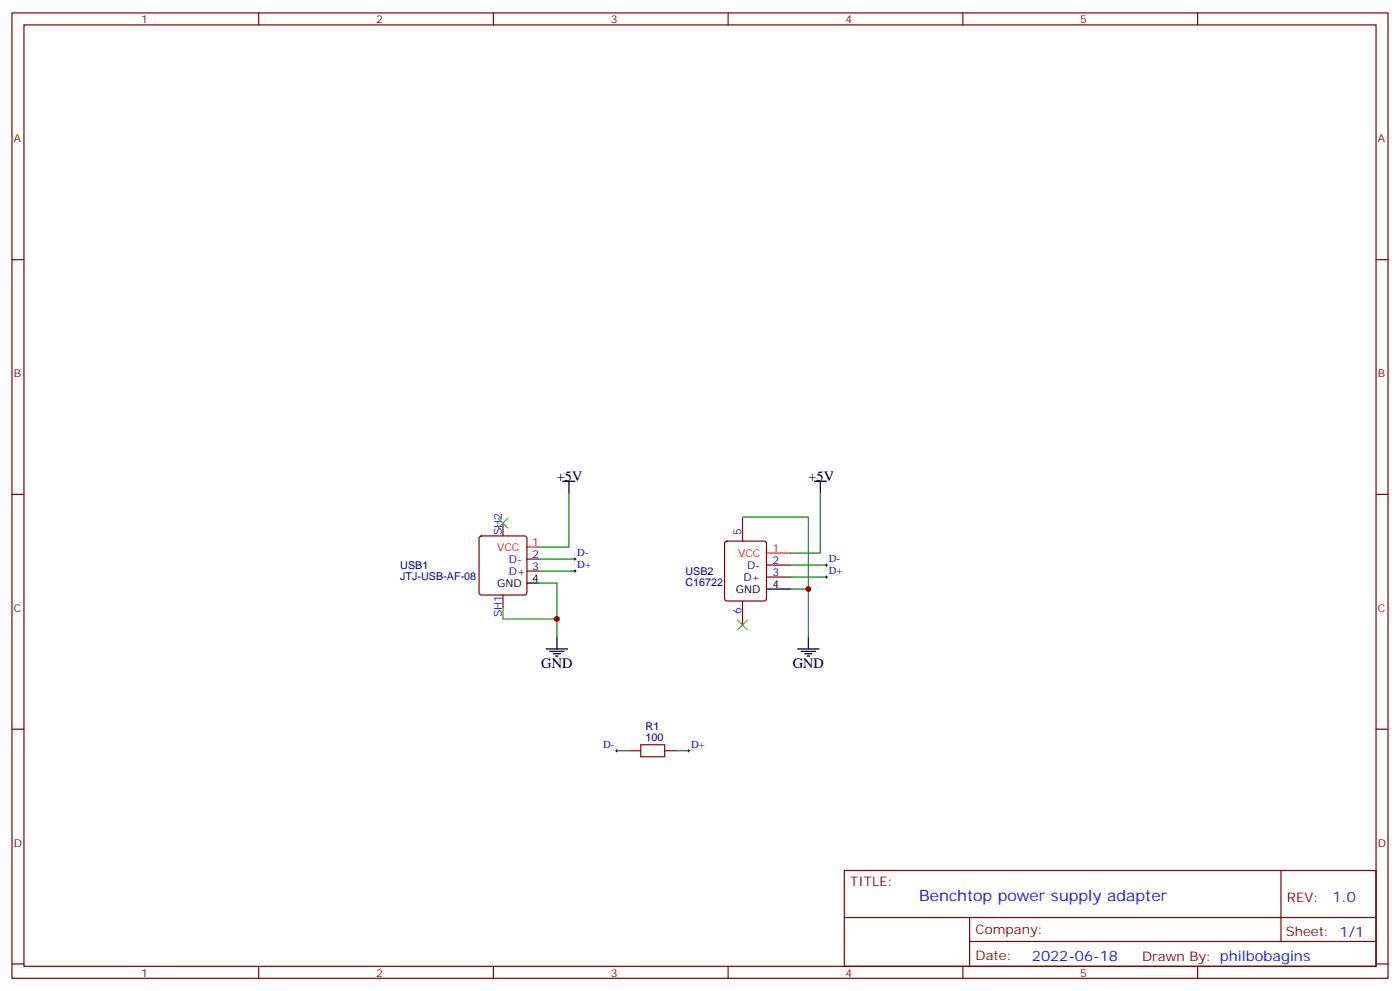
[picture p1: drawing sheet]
<svg xmlns="http://www.w3.org/2000/svg" width="412mm" height="292mm" viewBox="0 0 412 292" stroke-linecap="round" stroke-linejoin="round" font-family="sans-serif">
<g fill="none" stroke="#870000" stroke-width=".35">
<path d="M3.5 3.8h405.4v284.3h-405.4zM7.1 7.3h398.2v277.3h-398.2zM76.2 3.8v3.5M145.3 3.8v3.5M214.5 3.8v3.5M283.6 3.8v3.5M352.8 3.8v3.5M3.5 76.5h3.6M405.3 76.5h3.6M3.5 145.6h3.6M141.3 158.1l.5-.2h12.7l.5 .2 .2 .5v16l-.2 .5-.5 .2h-12.7l-.5-.3-.2-.4v-16zM148.2 154.1v3.5"/>
<path d="M213.7 159.6l.4-.2h11l.5 .2 .2 .5v16.2l-.3 .5-.4 .2h-11l-.5-.2-.2-.5v-16.2zM218.7 152.3v7.1M405.3 145.6h3.6M148.2 175.3v3.5M155.2 164.7h3.5M155.2 168.2h3.5M218.7 177v7.1M225.8 170h7M225.8 166.4h7M3.5 214.8h3.6M405.3 214.8h3.6M185.2 221.1h3.5"/>
<path d="M195.8 221.1h3.5M248.7 256.4h156.6v28.2h-156.6zM377.3 256.4v20.9M248.7 270.2h156.5M285.6 277.3h119.6M285.6 270.2v14.2M3.5 283.9h3.6M76.2 284.6v3.5M145.3 284.6v3.5M214.5 284.6v3.5M283.6 284.6v3.5M352.8 284.6v3.5"/>
<path d="M405.3 283.9h3.6"/>
</g>
<g fill="none" stroke="#000" stroke-width=".35">
<path d="M165.8 141.7h3.5M167.6 141.7v3.6M239.9 141.7h3.5M241.7 141.7v3.6M155.2 171.7h3.5M225.8 173.5h7M160.9 191.1h6.3M161.9 191.8h4.3M163 192.5h2.1M163.7 193.3h.7M164 187.6v3.5M234.9 191.1h6.4"/>
<path d="M236 191.8h4.2M237.1 192.5h2.1M237.8 193.3h.7M238.1 187.6v3.5"/>
</g>
<path d="M167.6 145.3v15.8h-8.9M218.7 152.3h19.4v35.3M241.7 145.3v17.6h-8.9M148.2 178.8v3.5h15.8M158.7 171.7h5.3v15.9M158.7 168.2h10.6M158.7 164.7h10.6M232.8 173.5h5.3M232.8 166.4h10.6M232.8 170h10.6M181.7 221.1h3.5M199.3 221.1h3.5" fill="none" stroke="#008700" stroke-width=".35"/>
<path d="M155.2 161.1h3.5M225.8 162.9h7" fill="none" stroke="#f00" stroke-width=".35"/>
<path d="M146.8 152.7l2.8 2.8M149.6 152.7l-2.8 2.8M217.3 182.7l2.8 2.8M220.1 182.7l-2.8 2.8" fill="none" stroke="#3c3" stroke-width=".35"/>
<path d="M169 164.7h.7M169 168.2h.7M169.3 164.3v.7M169.3 167.9v.7M243.1 166.4h.7M243.1 170h.7M243.4 166.1v.7M243.4 169.6v.7M181.3 221.1h.7M181.7 220.8v.7M202.5 221.1h.7M202.8 220.8v.7" fill="none" stroke="#000" stroke-width=".29"/>
<path d="M188.7 219.4h7.1v3.5h-7.1z" fill="none" stroke="#a10000" stroke-width=".35"/>
<g fill="#c00">
<circle cx="238.1" cy="173.5" r=".88"/>
<circle cx="164" cy="182.3" r=".88"/>
</g>
<text font-size="4.6" fill="#00f" x="270.8" y="265.4">Benchtop power supply adapter</text>
<g font-size="4.2">
<text x="164" y="141.7">+5V</text>
<text x="238.1" y="141.7">+5V</text>
<text x="159.5" y="196.8">GND</text>
<text x="233.5" y="196.8">GND</text>
</g>
<g font-size="4.2" fill="#00f">
<text x="392.5" y="265.7">1.0</text>
<text x="304" y="283">2022-06-18</text>
</g>
<g font-size="3.9" fill="#800">
<text x="250.5" y="261">TITLE:</text>
<text x="379.1" y="265.7">REV:</text>
<text x="287.4" y="275.2">Company:</text>
<text x="378.7" y="275.8">Sheet: 1/1</text>
<text x="287.4" y="282.9">Date:</text>
<text x="336.4" y="282.9">Drawn By: philbobagins</text>
</g>
<g font-size="3.2" fill="#800">
<text x="41.6" y="6.8">1</text>
<text x="110.8" y="6.8">2</text>
<text x="179.9" y="6.8">3</text>
<text x="249.1" y="6.8">4</text>
<text x="318.2" y="6.8">5</text>
<text x="4.1" y="41.9">A</text>
<text x="405.9" y="41.9">A</text>
<text x="4.1" y="111.1">B</text>
<text x="405.9" y="111.1">B</text>
<text x="4.1" y="180.2">C</text>
<text x="405.9" y="180.2">C</text>
<text x="4.1" y="249.3">D</text>
<text x="405.9" y="249.3">D</text>
<text x="41.6" y="287.6">1</text>
<text x="110.8" y="287.6">2</text>
<text x="179.9" y="287.6">3</text>
<text x="249.1" y="287.6">4</text>
<text x="318.2" y="287.6">5</text>
</g>
<g font-size="3.2" fill="#00f">
<text x="147.8" y="157.6" transform="rotate(-90 147.8 157.6)">SH2</text>
<text x="218.4" y="157.6" transform="rotate(-90 218.4 157.6)">5</text>
<text x="149.9" y="165.7">D-</text>
<text x="156.7" y="164.3">2</text>
<text x="156.7" y="167.9">3</text>
<text x="170" y="163.8">D-</text>
<text x="170" y="167.3">D+</text>
<text x="220.1" y="167.5">D-</text>
<text x="227.5" y="166.1">2</text>
<text x="244.1" y="165.6">D-</text>
<text x="149.9" y="169.3">D+</text>
<text x="219" y="171">D+</text>
<text x="227.5" y="169.6">3</text>
<text x="244.1" y="169.1">D+</text>
<text x="147.8" y="181.8" transform="rotate(-90 147.8 181.8)">SH1</text>
<text x="218.4" y="180.8" transform="rotate(-90 218.4 180.8)">6</text>
<text x="177.6" y="220.2">D-</text>
<text x="203.6" y="220.2">D+</text>
</g>
<g font-size="3.2" fill="#f00">
<text x="156.7" y="160.8">1</text>
<text x="146.4" y="162.2">VCC</text>
<text x="217.4" y="164">VCC</text>
<text x="227.5" y="162.6">1</text>
</g>
<g font-size="3.2" fill="#000080">
<text x="117.9" y="167.6">USB1</text>
<text x="117.9" y="170.8">JTJ-USB-AF-08</text>
<text x="201.9" y="172.6">C16722</text>
<text x="201.9" y="169.3">USB2</text>
<text x="190.2" y="215.1">R1</text>
<text x="190.2" y="218.3">100</text>
</g>
<g font-size="3.2">
<text x="146.4" y="172.8">GND</text>
<text x="156.7" y="171.4">4</text>
<text x="227.5" y="173.1">4</text>
<text x="216.7" y="174.6">GND</text>
</g>
</svg>
